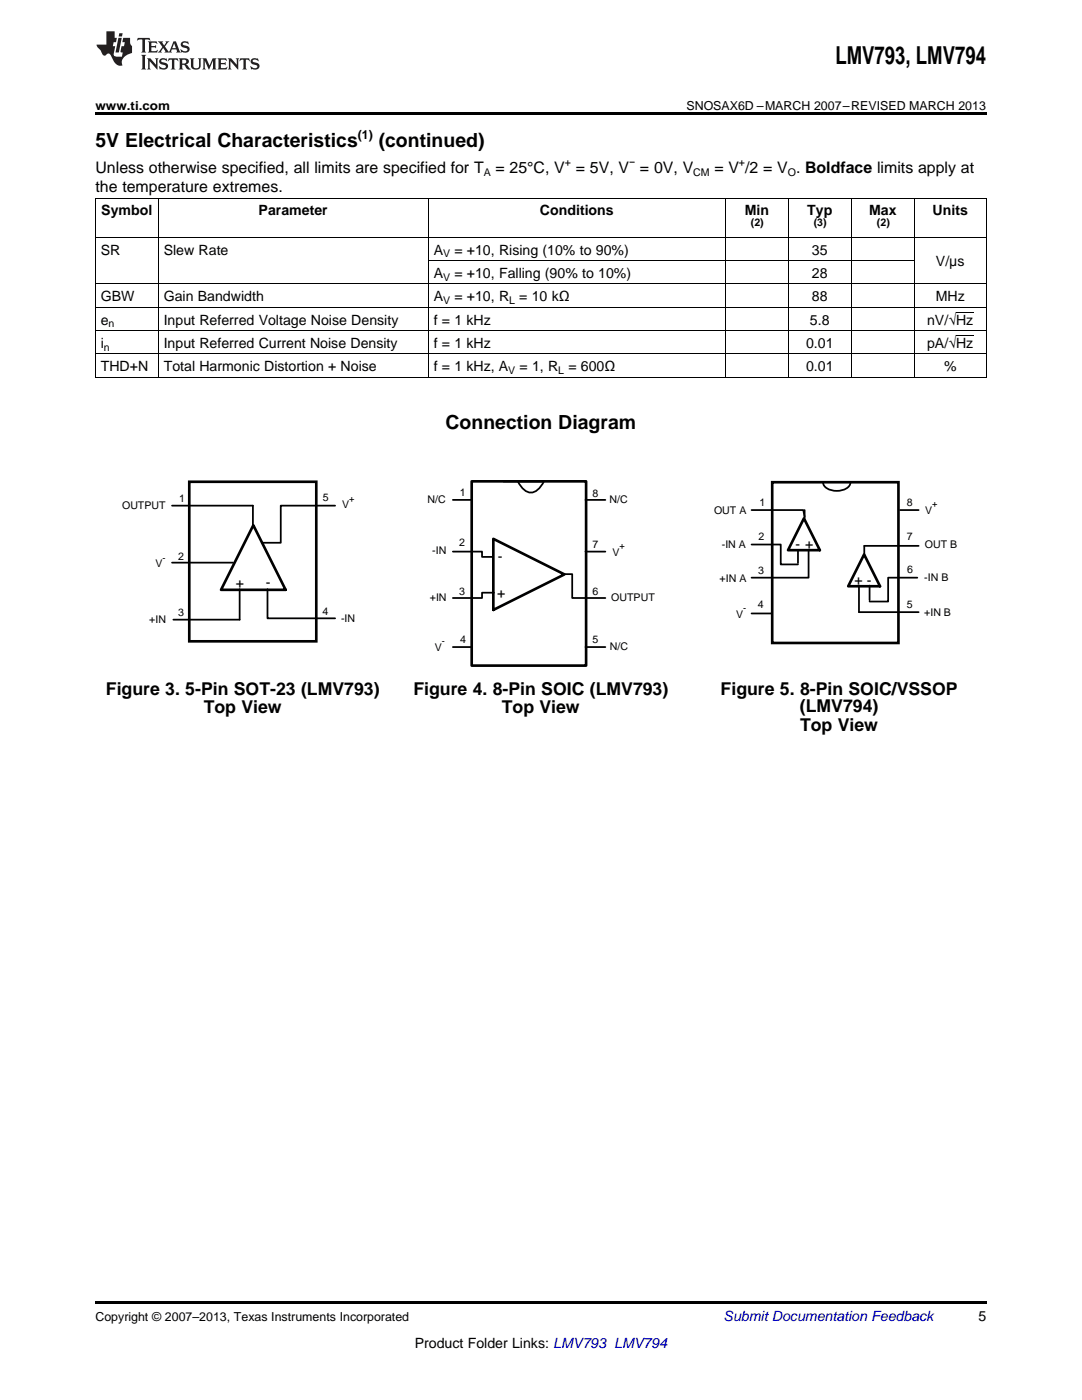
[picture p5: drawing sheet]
<svg xmlns="http://www.w3.org/2000/svg" width="216mm" height="279mm" viewBox="0 0 216 279" stroke-linecap="round" stroke-linejoin="round" font-family="sans-serif">
<path d="M19 22.5h177.8v.5h-177.8zM19 259.7h177.8v.5h-177.8z" fill="#000"/>
<g fill="none" stroke="#000" stroke-width=".35">
<path d="M90.4 99.8h3.7M100.4 96.1h8M103.3 96.1a3.3 3.3 0 0 0 2.9 2.2 3.8 3.8 0 0 0 2.3-2.2M116.8 99.8h4M164.2 96.3a2.4 2.4 0 0 0 2.8 1.7 2.4 2.4 0 0 0 2.7-1.7M34.3 112.3h12.2M34.3 100.9h16.2v4.2M47.8 117.6v6.1h-13.2M53.4 117.6v5.8h13.5M66.9 100.9h-10.9v7.4h-3.7M90.4 110.1h5.8v1h2.1M98.6 118.3h-2.4v1h-5.8"/>
<path d="M112.3 114.6h1.9v4.7h2.6M116.8 110.1h4M117.1 119.3h3.7M150 101.8h10.3l.2 1.3M150 108.7h5.8v3.9h3.4M159.2 109.7v2.7M160.5 101.8v1.6M161.3 110v5.3h-11.3M171.4 116.9v5.3h11.9M173.5 116.9v2.9M179.6 101.8h3.7M183 115.3h-5.8v4.8h-3.7"/>
<path d="M183.3 108.9h-10.8v2.2M90.4 129.1h3.7M116.8 129.1h4M150 122.4h3.9"/>
</g>
<path d="M37.8 96.1h25.3v31.9h-25.3zM94.1 96.1h22.8v36.7h-22.8zM154.1 96.2h25.2v32.1h-25.2zM50.5 104.8l6.5 12.9h-12.9zM98.4 107.5l14.2 7.1-14.2 7.1zM160.4 103.4l3.2 6.4h-6.4zM172.4 110.6l3.2 6.4h-6.4z" fill="none" stroke="#000" stroke-width=".53"/>
<g fill="none" stroke="#000" stroke-width=".2">
<path d="M19 39.5h177.8M19.1 39.6v35.8M31.6 39.6v35.8M85.4 39.6v35.8M144.7 39.6v35.8M157.3 39.6v35.8M169.8 39.6v35.8M182.4 39.6v35.8M196.8 39.6v35.8M19 56.7h177.8M19 47.4h177.8M85.5 52h97"/>
<path d="M19 75.3h177.8M19 70.6h177.8M19 66h177.8M19 61.3h177.8"/>
</g>
<g fill="#231f20">
<path d="M27.5 7.6l-.1 .5 .4-.2h.6v.1v2.1l-.2 .4h1l-.3-.4v-2.1l.1-.1h.5l.5 .2-.2-.5zM29.5 8.3l.2 .3v1.5l-.2 .4h1.8l.2-.6a1.04 1.04 0 0 1-1.3 .2v-.7h.6l.3 .2v-.6l-.3 .2h-.6v-.6l.8-.1 .4 .3-.2-.5zM31.5 8.3l.9 1.1-.9 1.1h.8l-.2-.2 .5-.7 .4 .7-.2 .2h1.5l-.1-.2 .1-.4h.9l.1 .4-.2 .2h1l-.3-.3-.7-1.9h-.5l-.9 2-.8-1 .9-1h-.8l.1 .3-.3 .5-.4-.6 .2-.2zM34.7 8.6l.4 1h-.7zM36.3 8.4a.63 .63 0 0 0-.2 .7 .63 .63 0 0 0 .6 .4l.6 .2 .1 .2a.75 .75 0 0 1-.7 .4 .75 .75 0 0 1-.6-.5l.1 .7 .1-.1a1.11 1.11 0 0 0 1.5-.6 1.13 1.13 0 0 0-1.2-.8l-.1-.4a1.04 1.04 0 0 1 1.2 .2l-.2-.5-.1 .1-.5-.2zM28.2 10.9l.2 .4v2.2l-.2 .4h1l-.3-.4v-2.2l.3-.4zM29.3 11.6l.3 .4v1.5l-.3 .4h.8l-.2-.4v-1.3l1.5 1.7v-1.9l.2-.4h-.7l.2 .4v.9l-1.1-1.3zM32 11.8a.62 .62 0 0 0-.2 .7 .62 .62 0 0 0 .6 .4l.6 .1 .1 .3a.76 .76 0 0 1-.7 .3 .76 .76 0 0 1-.6-.4l.1 .7 .1-.1a1.11 1.11 0 0 0 1.5-.6 1.13 1.13 0 0 0-1.2-.8l-.1-.4a1.04 1.04 0 0 1 1.2 .2l-.2-.6-.1 .1-.5-.1zM33.7 11.6l-.2 .6a.61 .61 0 0 1 .8-.3v1.6l-.2 .4h.9l-.2-.4v-1.6a.63 .63 0 0 1 .8 .3l-.2-.6zM35.6 11.6l.3 .4v1.5l-.3 .4h1l-.2-.2v-.8l.5 .2a.76 .76 0 0 0 1.2 .7l-1-1a.58 .58 0 0 0 .6-.5 .58 .58 0 0 0-.5-.6zM36.4 11.9h.1a.45 .45 0 0 1 .5 .1 .45 .45 0 0 1 .1 .5l-.7 .2zM37.9 11.6l.2 .2a2.17 2.17 0 0 0 .3 1.9 .99 .99 0 0 0 1.6-.6v-1.1l.2-.4h-.7l.2 .2a1.92 1.92 0 0 1-.2 1.8 .6 .6 0 0 1-.9-.5v-1.1l.2-.4zM40.4 11.6l.2 .4v1.5l-.2 .4h.7l-.2-.4v-1.4l.8 1.8 .8-1.8v1.4l-.2 .4h.9l-.2-.4v-1.5l.2-.4h-.8l-.6 1.5-.6-1.5zM43.4 11.6l.2 .4v1.5l-.2 .4h1.8l.2-.6a1.04 1.04 0 0 1-1.3 .1v-.6h.5l.4 .2v-.6l-.4 .2h-.5v-.7h.8l.3 .3-.1-.6zM45.5 11.6l.2 .4v1.5l-.2 .4h.7l-.2-.4v-1.3l1.5 1.7v-1.9l.2-.4h-.7l.2 .4v.9l-1.1-1.3zM47.9 11.6l-.1 .6a.61 .61 0 0 1 .8-.3v1.6l-.3 .4h1l-.3-.4 .1-1.6a.63 .63 0 0 1 .7 .3l-.1-.6zM50.2 11.8a.62 .62 0 0 0-.2 .7 .62 .62 0 0 0 .6 .4l.6 .1 .2 .3a.76 .76 0 0 1-.8 .3 .76 .76 0 0 1-.6-.4l.1 .7 .2-.1a1.11 1.11 0 0 0 1.5-.6 1.13 1.13 0 0 0-1.3-.8l-.1-.4a1.04 1.04 0 0 1 1.2 .2l-.1-.6-.2 .1-.5-.1z"/>
<path d="M21.2 6.3v2.6h-1.9l.1 .4 .7 .9a.91 .91 0 0 0 1 .8 .56 .56 0 0 1 .5-.3 .56 .56 0 0 1 .5 .3l.4 .8a1.53 1.53 0 0 0 1.9 1.2 1.54 1.54 0 0 1 1-2.1l.9-.3v-1.4a1.52 1.52 0 0 1-.3-1.6h-1.4l-.2 .8h.5l-.2 .8h-.4l-.2 1v.2l.4 .1-.2 .8a1.93 1.93 0 0 1-1.6-.3l.3-1.8h-.5l.2-.8h.4l.2-.8h-.4v-1.3zM23.6 7.6l-.6 2.9h.7l.6-2.9zM23.8 6.6l-.1 .7h.6l.2-.7z"/>
</g>
<path d="M190.8 66.9h3.4M190.8 62.3h3.4" fill="none" stroke="#000" stroke-width=".2"/>
<text font-size="4.9" x="166.7" y="12.8">LMV793, LMV794</text>
<g font-size="3.9">
<text x="19" y="29.3">5V Electrical Characteristics</text>
<text x="75.6" y="29.3">(continued)</text>
<text x="88.9" y="85.6">Connection Diagram</text>
</g>
<g font-size="3.5">
<text x="21.1" y="138.6">Figure 3. 5-Pin SOT-23 (LMV793)</text>
<text x="40.6" y="142.4">Top View</text>
<text x="82.5" y="138.6">Figure 4. 8-Pin SOIC (LMV793)</text>
<text x="100.1" y="142.4">Top View</text>
<text x="143.8" y="138.6">Figure 5. 8-Pin SOIC/VSSOP</text>
<text x="159.6" y="142.2">(LMV794)</text>
<text x="159.6" y="145.9">Top View</text>
</g>
<g font-size="3.2">
<text x="19" y="34.4">Unless otherwise specified, all limits are specified for T</text>
<text x="98.9" y="34.4">= 25°C, V = 5V, V = 0V, V</text>
<text x="142.6" y="34.4">= V /2 = V . Boldface limits apply at</text>
<text x="19" y="38.3">the temperature extremes.</text>
</g>
<g font-size="2.8">
<text x="20.2" y="43">Symbol</text>
<text x="51.6" y="43">Parameter</text>
<text x="107.7" y="43">Conditions</text>
<text x="148.6" y="43">Min</text>
<text x="161.1" y="43">Typ</text>
<text x="173.4" y="43">Max</text>
<text x="186.1" y="43">Units</text>
<text x="20.1" y="50.8">SR</text>
<text x="32.7" y="50.8">Slew Rate</text>
<text x="86.5" y="50.8">A</text>
<text x="90.7" y="50.8">= +10, Rising (10% to 90%)</text>
<text x="162" y="50.8">35</text>
<text x="186.8" y="53.1">V/μs</text>
<text x="86.5" y="55.5">A</text>
<text x="90.7" y="55.5">= +10, Falling (90% to 10%)</text>
<text x="162" y="55.5">28</text>
<text x="20.1" y="60.1">GBW</text>
<text x="20.1" y="64.8">e</text>
<text x="32.7" y="60.1">Gain Bandwidth</text>
<text x="32.7" y="64.8">Input Referred Voltage Noise Density</text>
<text x="86.5" y="60.1">A</text>
<text x="86.5" y="64.8">f = 1 kHz</text>
<text x="90.7" y="60.1">= +10, R</text>
<text x="103.6" y="60.1">= 10 kΩ</text>
<text x="161.6" y="64.8">5.8</text>
<text x="162" y="60.1">88</text>
<text x="185" y="64.8">nV/√Hz</text>
<text x="186.7" y="60.1">MHz</text>
<text x="20.1" y="69.4">i</text>
<text x="32.7" y="69.4">Input Referred Current Noise Density</text>
<text x="86.5" y="69.4">f = 1 kHz</text>
<text x="160.8" y="69.4">0.01</text>
<text x="185" y="69.4">pA/√Hz</text>
<text x="20.1" y="74.1">THD+N</text>
<text x="32.7" y="74.1">Total Harmonic Distortion + Noise</text>
<text x="86.5" y="74.1">f = 1 kHz, A</text>
<text x="103.7" y="74.1">= 1, R</text>
<text x="113.4" y="74.1">= 600Ω</text>
<text x="160.8" y="74.1">0.01</text>
<text x="188.4" y="74.1">%</text>
<text x="159.7" y="107.9" transform="rotate(-180 159.7 107.9)">-</text>
<text x="99.3" y="112">-</text>
<text x="160.6" y="109.6">+</text>
<text x="47" y="117.4">+</text>
<text x="53" y="117.2">-</text>
<text x="99.2" y="119.3">+</text>
<text x="170.5" y="116.8">+ -</text>
<text x="195.3" y="263.6">5</text>
<text x="82.8" y="269">Product Folder Links: LMV793 LMV794</text>
</g>
<text font-size="2.8" fill="#0000c8" x="144.4" y="263.6">Submit Documentation Feedback</text>
<g font-size="2.5">
<text x="19" y="21.9">www.ti.com</text>
<text x="137" y="21.9">SNOSAX6D –MARCH 2007–REVISED MARCH 2013</text>
<text x="71.4" y="27.7">(1)</text>
<text x="19" y="263.6">Copyright © 2007–2013, Texas Instruments Incorporated</text>
</g>
<g font-size="2.1">
<text x="96.5" y="35.1">A</text>
<text x="112.7" y="33.2">+</text>
<text x="125.5" y="33.2">−</text>
<text x="138.3" y="35.1">CM</text>
<text x="147.5" y="33.2">+</text>
<text x="157.2" y="35.1">O</text>
<text x="149.8" y="45">(2)</text>
<text x="162.4" y="45">(3)</text>
<text x="175" y="45">(2)</text>
<text x="88.4" y="51.4">V</text>
<text x="88.4" y="56">V</text>
<text x="21.7" y="65.3">n</text>
<text x="88.4" y="60.7">V</text>
<text x="101.6" y="60.7">L</text>
<text x="20.7" y="70">n</text>
<text x="101.4" y="74.6">V</text>
<text x="111.4" y="74.6">L</text>
<text x="24.4" y="101.6">OUTPUT</text>
<text x="35.7" y="100.1">1</text>
<text x="64.4" y="100.1">5</text>
<text x="68.3" y="101.5">V</text>
<text x="85.3" y="100.4">N/C</text>
<text x="91.8" y="99.1">1</text>
<text x="118.2" y="99.2">8</text>
<text x="121.6" y="100.4">N/C</text>
<text x="151.5" y="101.1">1</text>
<text x="181" y="101">8</text>
<text x="142.5" y="102.5">OUT A</text>
<text x="151.3" y="107.8">2</text>
<text x="181" y="107.7">7</text>
<text x="184.6" y="102.6">V</text>
<text x="31" y="113.2">V</text>
<text x="35.6" y="111.7">2</text>
<text x="86.3" y="110.6">-IN</text>
<text x="91.6" y="109.1">2</text>
<text x="118.2" y="109.5">7</text>
<text x="122.2" y="110.9">V</text>
<text x="144" y="109.4">-IN A</text>
<text x="184.6" y="109.4">OUT B</text>
<text x="91.6" y="118.8">3</text>
<text x="118.2" y="118.8">6</text>
<text x="143.6" y="116.2">+IN A</text>
<text x="151.3" y="114.5">3</text>
<text x="181" y="114.4">6</text>
<text x="184.4" y="116">-IN B</text>
<text x="29.8" y="124.3">+IN</text>
<text x="35.5" y="122.9">3</text>
<text x="64.4" y="122.8">4</text>
<text x="68.1" y="124">-IN</text>
<text x="85.8" y="120">+IN</text>
<text x="122" y="120">OUTPUT</text>
<text x="146.9" y="123.3">V</text>
<text x="151.2" y="121.4">4</text>
<text x="180.9" y="121.3">5</text>
<text x="184.4" y="123">+IN B</text>
<text x="86.8" y="129.9">V</text>
<text x="91.8" y="128.4">4</text>
<text x="118.2" y="128.4">5</text>
<text x="121.7" y="129.7">N/C</text>
</g>
<g font-size="1.8">
<text x="69.7" y="100.1">+</text>
<text x="186" y="101.2">+</text>
<text x="32.4" y="111.9">-</text>
<text x="123.6" y="109.5">+</text>
<text x="148.3" y="121.9">-</text>
<text x="88.2" y="128.5">-</text>
</g>
</svg>
